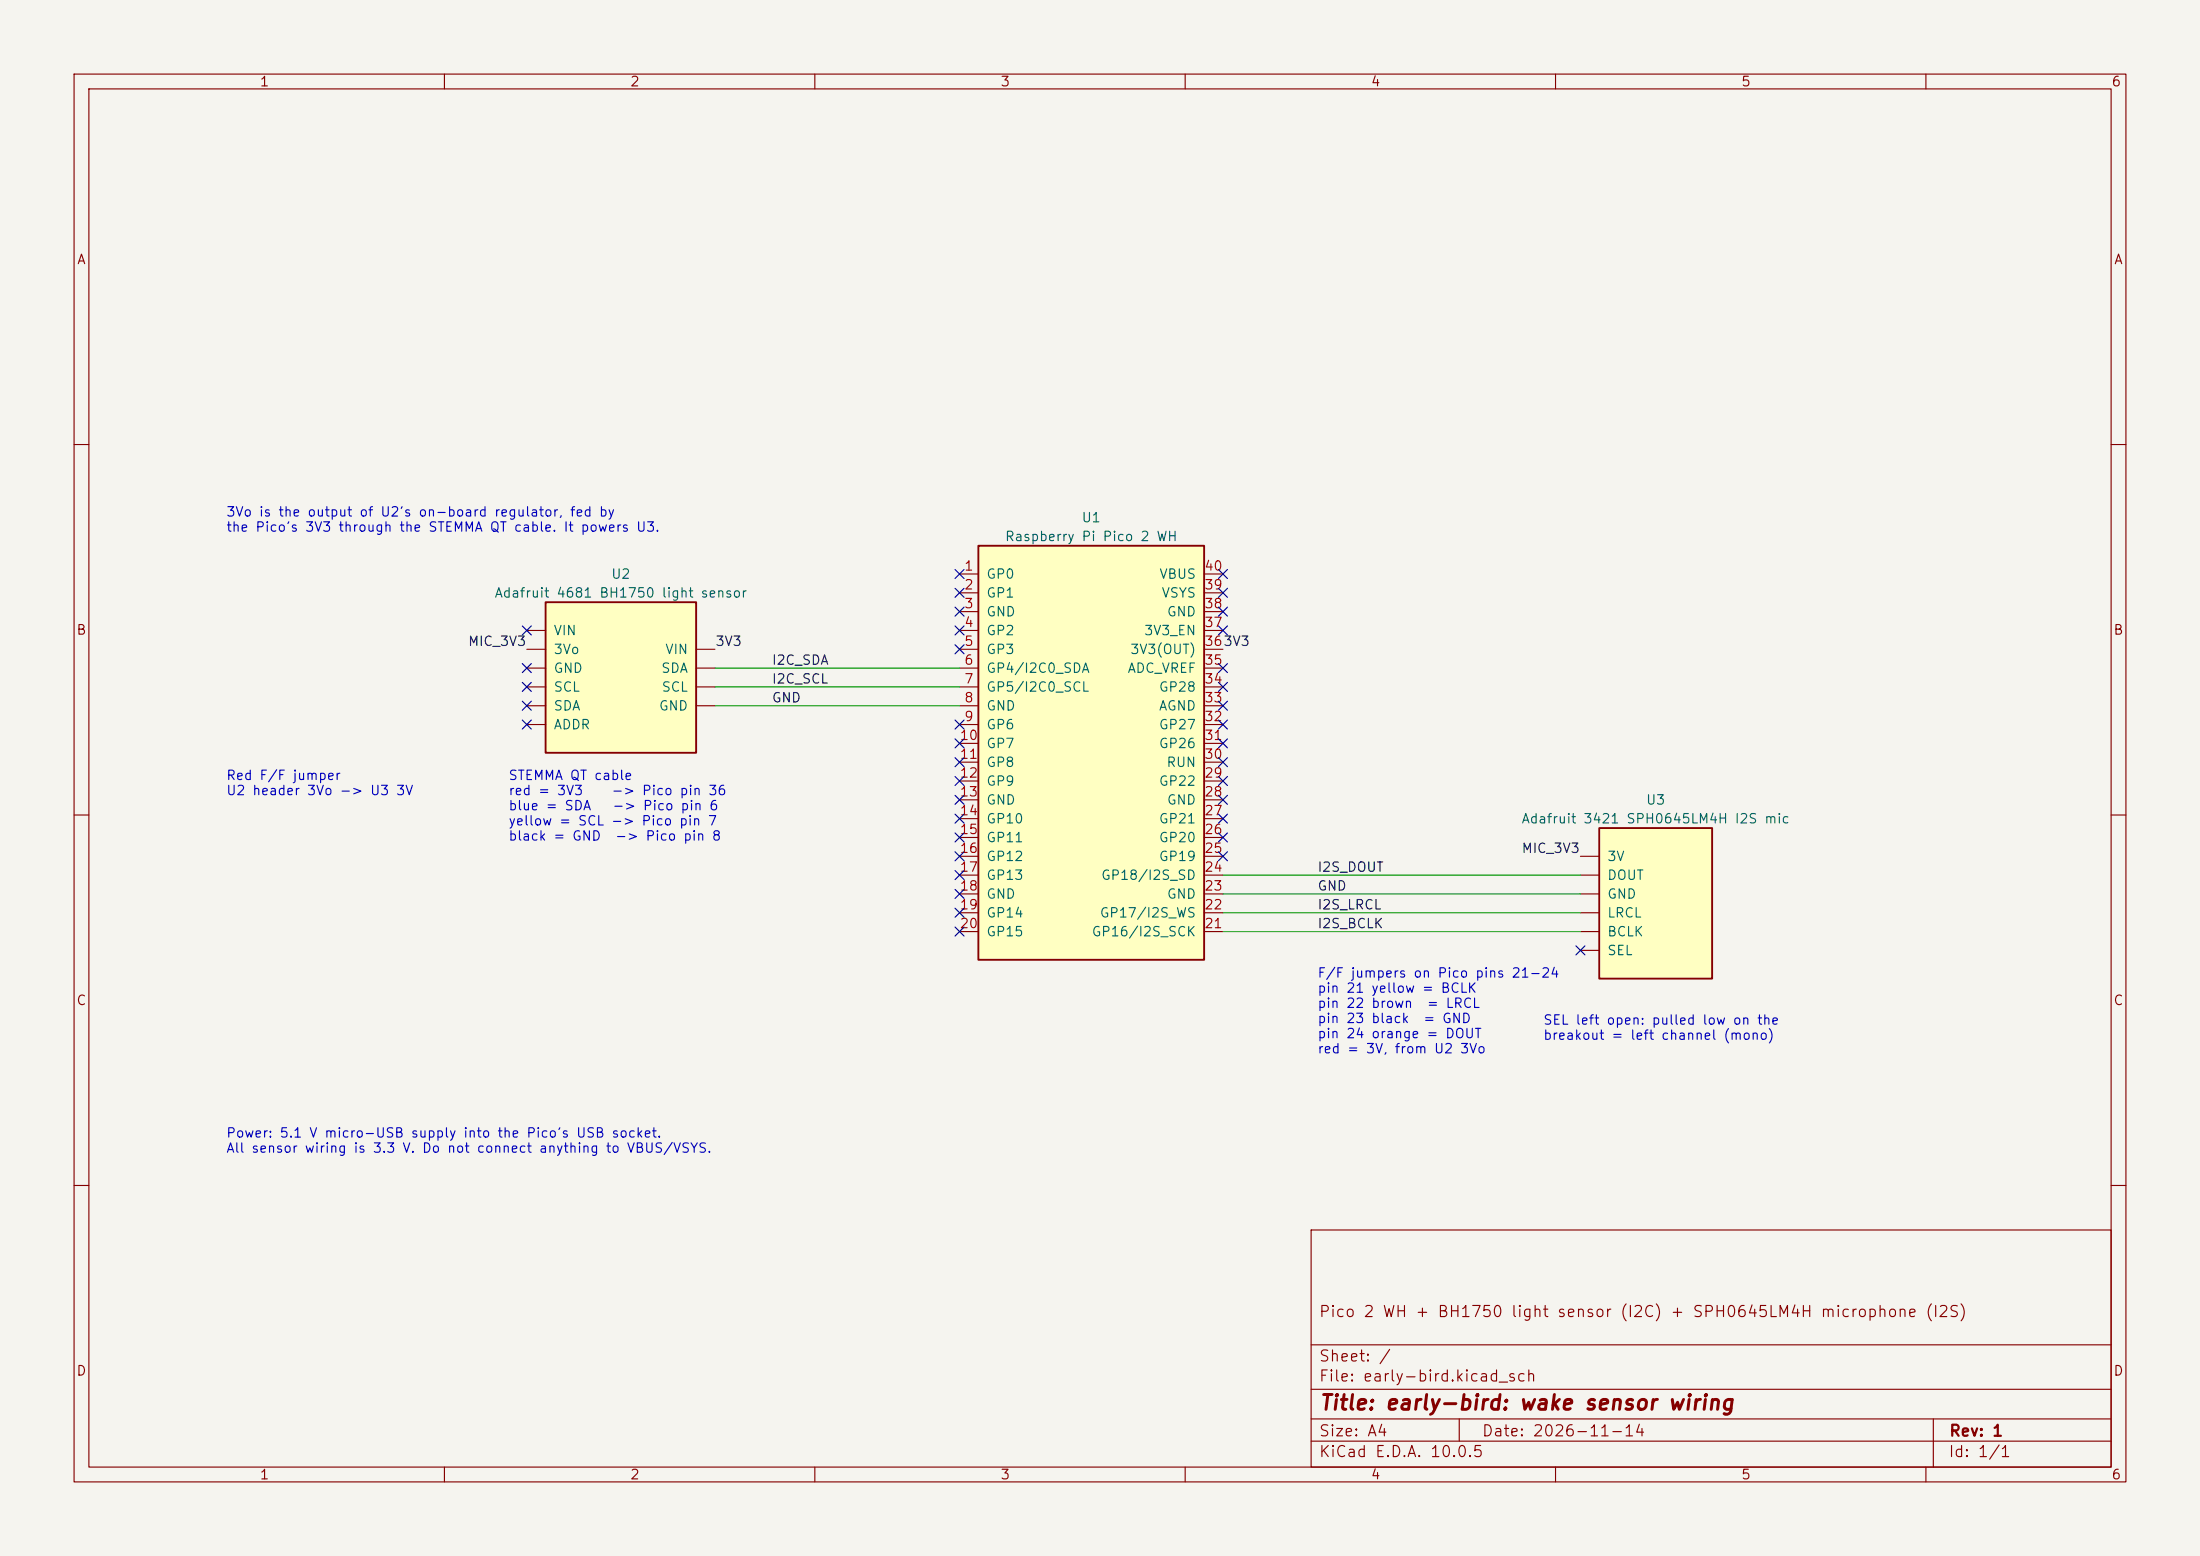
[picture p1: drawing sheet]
(kicad_sch (version 20231120) (generator "eeschema") (generator_version "8.0")
(paper "A4")
(title_block (title "early-bird: wake sensor wiring") (date "2026-11-14") (rev "1")
 (comment 1 "Pico 2 WH + BH1750 light sensor (I2C) + SPH0645LM4H microphone (I2S)"))
(lib_symbols
(symbol "early-bird:Pico2WH" (pin_names (offset 1.016)) (exclude_from_sim no) (in_bom yes) (on_board yes)
(property "Reference" "U" (at 0 29.21 0) (effects (font (size 1.27 1.27))))
(property "Value" "Pico2WH" (at 0 -29.21 0) (effects (font (size 1.27 1.27))))
(property "Footprint" "" (at 0 0 0) (effects (font (size 1.27 1.27)) (hide yes)))
(property "Datasheet" "" (at 0 0 0) (effects (font (size 1.27 1.27)) (hide yes)))
(property "Description" "Raspberry Pi Pico 2 WH (RP2350 + CYW43439), SC1634" (at 0 0 0) (effects (font (size 1.27 1.27)) (hide yes)))
(symbol "Pico2WH_0_1" (rectangle (start -15.24 27.94) (end 15.24 -27.94) (stroke (width 0.254) (type default)) (fill (type background))))
(symbol "Pico2WH_1_1"
(pin passive line (at -17.78 24.13 0) (length 2.54) (name "GP0" (effects (font (size 1.27 1.27)))) (number "1" (effects (font (size 1.27 1.27)))))
(pin passive line (at 17.78 24.13 180) (length 2.54) (name "VBUS" (effects (font (size 1.27 1.27)))) (number "40" (effects (font (size 1.27 1.27)))))
(pin passive line (at -17.78 21.59 0) (length 2.54) (name "GP1" (effects (font (size 1.27 1.27)))) (number "2" (effects (font (size 1.27 1.27)))))
(pin passive line (at 17.78 21.59 180) (length 2.54) (name "VSYS" (effects (font (size 1.27 1.27)))) (number "39" (effects (font (size 1.27 1.27)))))
(pin passive line (at -17.78 19.05 0) (length 2.54) (name "GND" (effects (font (size 1.27 1.27)))) (number "3" (effects (font (size 1.27 1.27)))))
(pin passive line (at 17.78 19.05 180) (length 2.54) (name "GND" (effects (font (size 1.27 1.27)))) (number "38" (effects (font (size 1.27 1.27)))))
(pin passive line (at -17.78 16.51 0) (length 2.54) (name "GP2" (effects (font (size 1.27 1.27)))) (number "4" (effects (font (size 1.27 1.27)))))
(pin passive line (at 17.78 16.51 180) (length 2.54) (name "3V3_EN" (effects (font (size 1.27 1.27)))) (number "37" (effects (font (size 1.27 1.27)))))
(pin passive line (at -17.78 13.97 0) (length 2.54) (name "GP3" (effects (font (size 1.27 1.27)))) (number "5" (effects (font (size 1.27 1.27)))))
(pin passive line (at 17.78 13.97 180) (length 2.54) (name "3V3(OUT)" (effects (font (size 1.27 1.27)))) (number "36" (effects (font (size 1.27 1.27)))))
(pin passive line (at -17.78 11.43 0) (length 2.54) (name "GP4/I2C0_SDA" (effects (font (size 1.27 1.27)))) (number "6" (effects (font (size 1.27 1.27)))))
(pin passive line (at 17.78 11.43 180) (length 2.54) (name "ADC_VREF" (effects (font (size 1.27 1.27)))) (number "35" (effects (font (size 1.27 1.27)))))
(pin passive line (at -17.78 8.89 0) (length 2.54) (name "GP5/I2C0_SCL" (effects (font (size 1.27 1.27)))) (number "7" (effects (font (size 1.27 1.27)))))
(pin passive line (at 17.78 8.89 180) (length 2.54) (name "GP28" (effects (font (size 1.27 1.27)))) (number "34" (effects (font (size 1.27 1.27)))))
(pin passive line (at -17.78 6.35 0) (length 2.54) (name "GND" (effects (font (size 1.27 1.27)))) (number "8" (effects (font (size 1.27 1.27)))))
(pin passive line (at 17.78 6.35 180) (length 2.54) (name "AGND" (effects (font (size 1.27 1.27)))) (number "33" (effects (font (size 1.27 1.27)))))
(pin passive line (at -17.78 3.81 0) (length 2.54) (name "GP6" (effects (font (size 1.27 1.27)))) (number "9" (effects (font (size 1.27 1.27)))))
(pin passive line (at 17.78 3.81 180) (length 2.54) (name "GP27" (effects (font (size 1.27 1.27)))) (number "32" (effects (font (size 1.27 1.27)))))
(pin passive line (at -17.78 1.27 0) (length 2.54) (name "GP7" (effects (font (size 1.27 1.27)))) (number "10" (effects (font (size 1.27 1.27)))))
(pin passive line (at 17.78 1.27 180) (length 2.54) (name "GP26" (effects (font (size 1.27 1.27)))) (number "31" (effects (font (size 1.27 1.27)))))
(pin passive line (at -17.78 -1.27 0) (length 2.54) (name "GP8" (effects (font (size 1.27 1.27)))) (number "11" (effects (font (size 1.27 1.27)))))
(pin passive line (at 17.78 -1.27 180) (length 2.54) (name "RUN" (effects (font (size 1.27 1.27)))) (number "30" (effects (font (size 1.27 1.27)))))
(pin passive line (at -17.78 -3.81 0) (length 2.54) (name "GP9" (effects (font (size 1.27 1.27)))) (number "12" (effects (font (size 1.27 1.27)))))
(pin passive line (at 17.78 -3.81 180) (length 2.54) (name "GP22" (effects (font (size 1.27 1.27)))) (number "29" (effects (font (size 1.27 1.27)))))
(pin passive line (at -17.78 -6.35 0) (length 2.54) (name "GND" (effects (font (size 1.27 1.27)))) (number "13" (effects (font (size 1.27 1.27)))))
(pin passive line (at 17.78 -6.35 180) (length 2.54) (name "GND" (effects (font (size 1.27 1.27)))) (number "28" (effects (font (size 1.27 1.27)))))
(pin passive line (at -17.78 -8.89 0) (length 2.54) (name "GP10" (effects (font (size 1.27 1.27)))) (number "14" (effects (font (size 1.27 1.27)))))
(pin passive line (at 17.78 -8.89 180) (length 2.54) (name "GP21" (effects (font (size 1.27 1.27)))) (number "27" (effects (font (size 1.27 1.27)))))
(pin passive line (at -17.78 -11.43 0) (length 2.54) (name "GP11" (effects (font (size 1.27 1.27)))) (number "15" (effects (font (size 1.27 1.27)))))
(pin passive line (at 17.78 -11.43 180) (length 2.54) (name "GP20" (effects (font (size 1.27 1.27)))) (number "26" (effects (font (size 1.27 1.27)))))
(pin passive line (at -17.78 -13.97 0) (length 2.54) (name "GP12" (effects (font (size 1.27 1.27)))) (number "16" (effects (font (size 1.27 1.27)))))
(pin passive line (at 17.78 -13.97 180) (length 2.54) (name "GP19" (effects (font (size 1.27 1.27)))) (number "25" (effects (font (size 1.27 1.27)))))
(pin passive line (at -17.78 -16.51 0) (length 2.54) (name "GP13" (effects (font (size 1.27 1.27)))) (number "17" (effects (font (size 1.27 1.27)))))
(pin passive line (at 17.78 -16.51 180) (length 2.54) (name "GP18/I2S_SD" (effects (font (size 1.27 1.27)))) (number "24" (effects (font (size 1.27 1.27)))))
(pin passive line (at -17.78 -19.05 0) (length 2.54) (name "GND" (effects (font (size 1.27 1.27)))) (number "18" (effects (font (size 1.27 1.27)))))
(pin passive line (at 17.78 -19.05 180) (length 2.54) (name "GND" (effects (font (size 1.27 1.27)))) (number "23" (effects (font (size 1.27 1.27)))))
(pin passive line (at -17.78 -21.59 0) (length 2.54) (name "GP14" (effects (font (size 1.27 1.27)))) (number "19" (effects (font (size 1.27 1.27)))))
(pin passive line (at 17.78 -21.59 180) (length 2.54) (name "GP17/I2S_WS" (effects (font (size 1.27 1.27)))) (number "22" (effects (font (size 1.27 1.27)))))
(pin passive line (at -17.78 -24.13 0) (length 2.54) (name "GP15" (effects (font (size 1.27 1.27)))) (number "20" (effects (font (size 1.27 1.27)))))
(pin passive line (at 17.78 -24.13 180) (length 2.54) (name "GP16/I2S_SCK" (effects (font (size 1.27 1.27)))) (number "21" (effects (font (size 1.27 1.27)))))))
(symbol "early-bird:BH1750_STEMMA_QT" (pin_numbers hide) (pin_names (offset 1.016)) (exclude_from_sim no) (in_bom yes) (on_board yes)
(property "Reference" "U" (at 0 11.43 0) (effects (font (size 1.27 1.27))))
(property "Value" "BH1750_STEMMA_QT" (at 0 -11.43 0) (effects (font (size 1.27 1.27))))
(property "Footprint" "" (at 0 0 0) (effects (font (size 1.27 1.27)) (hide yes)))
(property "Datasheet" "" (at 0 0 0) (effects (font (size 1.27 1.27)) (hide yes)))
(property "Description" "Adafruit 4681 BH1750 light sensor breakout, STEMMA QT port (right) and pin header (left)" (at 0 0 0) (effects (font (size 1.27 1.27)) (hide yes)))
(symbol "BH1750_STEMMA_QT_0_1" (rectangle (start -10.16 10.16) (end 10.16 -10.16) (stroke (width 0.254) (type default)) (fill (type background))))
(symbol "BH1750_STEMMA_QT_1_1"
(pin passive line (at 12.7 3.81 180) (length 2.54) (name "VIN" (effects (font (size 1.27 1.27)))) (number "A1" (effects (font (size 1.27 1.27)))))
(pin passive line (at 12.7 1.27 180) (length 2.54) (name "SDA" (effects (font (size 1.27 1.27)))) (number "A2" (effects (font (size 1.27 1.27)))))
(pin passive line (at 12.7 -1.27 180) (length 2.54) (name "SCL" (effects (font (size 1.27 1.27)))) (number "A3" (effects (font (size 1.27 1.27)))))
(pin passive line (at 12.7 -3.81 180) (length 2.54) (name "GND" (effects (font (size 1.27 1.27)))) (number "A4" (effects (font (size 1.27 1.27)))))
(pin passive line (at -12.7 6.35 0) (length 2.54) (name "VIN" (effects (font (size 1.27 1.27)))) (number "H1" (effects (font (size 1.27 1.27)))))
(pin passive line (at -12.7 3.81 0) (length 2.54) (name "3Vo" (effects (font (size 1.27 1.27)))) (number "H2" (effects (font (size 1.27 1.27)))))
(pin passive line (at -12.7 1.27 0) (length 2.54) (name "GND" (effects (font (size 1.27 1.27)))) (number "H3" (effects (font (size 1.27 1.27)))))
(pin passive line (at -12.7 -1.27 0) (length 2.54) (name "SCL" (effects (font (size 1.27 1.27)))) (number "H4" (effects (font (size 1.27 1.27)))))
(pin passive line (at -12.7 -3.81 0) (length 2.54) (name "SDA" (effects (font (size 1.27 1.27)))) (number "H5" (effects (font (size 1.27 1.27)))))
(pin passive line (at -12.7 -6.35 0) (length 2.54) (name "ADDR" (effects (font (size 1.27 1.27)))) (number "H6" (effects (font (size 1.27 1.27)))))))
(symbol "early-bird:SPH0645_I2S_Mic" (pin_numbers hide) (pin_names (offset 1.016)) (exclude_from_sim no) (in_bom yes) (on_board yes)
(property "Reference" "U" (at 0 11.43 0) (effects (font (size 1.27 1.27))))
(property "Value" "SPH0645_I2S_Mic" (at 0 -11.43 0) (effects (font (size 1.27 1.27))))
(property "Footprint" "" (at 0 0 0) (effects (font (size 1.27 1.27)) (hide yes)))
(property "Datasheet" "" (at 0 0 0) (effects (font (size 1.27 1.27)) (hide yes)))
(property "Description" "Adafruit 3421 SPH0645LM4H I2S MEMS microphone breakout" (at 0 0 0) (effects (font (size 1.27 1.27)) (hide yes)))
(symbol "SPH0645_I2S_Mic_0_1" (rectangle (start -7.62 10.16) (end 7.62 -10.16) (stroke (width 0.254) (type default)) (fill (type background))))
(symbol "SPH0645_I2S_Mic_1_1"
(pin passive line (at -10.16 6.35 0) (length 2.54) (name "3V" (effects (font (size 1.27 1.27)))) (number "1" (effects (font (size 1.27 1.27)))))
(pin passive line (at -10.16 3.81 0) (length 2.54) (name "DOUT" (effects (font (size 1.27 1.27)))) (number "2" (effects (font (size 1.27 1.27)))))
(pin passive line (at -10.16 1.27 0) (length 2.54) (name "GND" (effects (font (size 1.27 1.27)))) (number "3" (effects (font (size 1.27 1.27)))))
(pin passive line (at -10.16 -1.27 0) (length 2.54) (name "LRCL" (effects (font (size 1.27 1.27)))) (number "4" (effects (font (size 1.27 1.27)))))
(pin passive line (at -10.16 -3.81 0) (length 2.54) (name "BCLK" (effects (font (size 1.27 1.27)))) (number "5" (effects (font (size 1.27 1.27)))))
(pin passive line (at -10.16 -6.35 0) (length 2.54) (name "SEL" (effects (font (size 1.27 1.27)))) (number "6" (effects (font (size 1.27 1.27))))))))
(symbol (lib_id "early-bird:Pico2WH") (at 147.32 101.6 0) (unit 1) (exclude_from_sim no) (in_bom yes) (on_board yes) (dnp no)
(property "Reference" "U1" (at 147.32 69.85 0) (effects (font (size 1.27 1.27))))
(property "Value" "Raspberry Pi Pico 2 WH" (at 147.32 72.39 0) (effects (font (size 1.27 1.27))))
(property "Footprint" "" (at 147.32 101.6 0) (effects (font (size 1.27 1.27)) (hide yes)))
(property "Datasheet" "" (at 147.32 101.6 0) (effects (font (size 1.27 1.27)) (hide yes)))
(property "Description" "Raspberry Pi Pico 2 WH (RP2350 + CYW43439), SC1634" (at 147.32 101.6 0) (effects (font (size 1.27 1.27)) (hide yes)))
(pin "1")
(pin "40")
(pin "2")
(pin "39")
(pin "3")
(pin "38")
(pin "4")
(pin "37")
(pin "5")
(pin "36")
(pin "6")
(pin "35")
(pin "7")
(pin "34")
(pin "8")
(pin "33")
(pin "9")
(pin "32")
(pin "10")
(pin "31")
(pin "11")
(pin "30")
(pin "12")
(pin "29")
(pin "13")
(pin "28")
(pin "14")
(pin "27")
(pin "15")
(pin "26")
(pin "16")
(pin "25")
(pin "17")
(pin "24")
(pin "18")
(pin "23")
(pin "19")
(pin "22")
(pin "20")
(pin "21"))
(symbol (lib_id "early-bird:BH1750_STEMMA_QT") (at 83.82 91.44 0) (unit 1) (exclude_from_sim no) (in_bom yes) (on_board yes) (dnp no)
(property "Reference" "U2" (at 83.82 77.47 0) (effects (font (size 1.27 1.27))))
(property "Value" "Adafruit 4681 BH1750 light sensor" (at 83.82 80.01 0) (effects (font (size 1.27 1.27))))
(property "Footprint" "" (at 83.82 91.44 0) (effects (font (size 1.27 1.27)) (hide yes)))
(property "Datasheet" "" (at 83.82 91.44 0) (effects (font (size 1.27 1.27)) (hide yes)))
(property "Description" "Adafruit 4681 BH1750 light sensor breakout, STEMMA QT port (right) and pin header (left)" (at 83.82 91.44 0) (effects (font (size 1.27 1.27)) (hide yes)))
(pin "A1")
(pin "A2")
(pin "A3")
(pin "A4")
(pin "H1")
(pin "H2")
(pin "H3")
(pin "H4")
(pin "H5")
(pin "H6"))
(symbol (lib_id "early-bird:SPH0645_I2S_Mic") (at 223.52 121.92 0) (unit 1) (exclude_from_sim no) (in_bom yes) (on_board yes) (dnp no)
(property "Reference" "U3" (at 223.52 107.95 0) (effects (font (size 1.27 1.27))))
(property "Value" "Adafruit 3421 SPH0645LM4H I2S mic" (at 223.52 110.49 0) (effects (font (size 1.27 1.27))))
(property "Footprint" "" (at 223.52 121.92 0) (effects (font (size 1.27 1.27)) (hide yes)))
(property "Datasheet" "" (at 223.52 121.92 0) (effects (font (size 1.27 1.27)) (hide yes)))
(property "Description" "Adafruit 3421 SPH0645LM4H I2S MEMS microphone breakout" (at 223.52 121.92 0) (effects (font (size 1.27 1.27)) (hide yes)))
(pin "1")
(pin "2")
(pin "3")
(pin "4")
(pin "5")
(pin "6"))
(wire (pts (xy 96.52 90.17) (xy 129.54 90.17)) (stroke (width 0) (type default)))
(label "I2C_SDA" (at 104.14 90.17 0) (effects (font (size 1.27 1.27)) (justify left bottom)))
(wire (pts (xy 96.52 92.71) (xy 129.54 92.71)) (stroke (width 0) (type default)))
(label "I2C_SCL" (at 104.14 92.71 0) (effects (font (size 1.27 1.27)) (justify left bottom)))
(wire (pts (xy 96.52 95.25) (xy 129.54 95.25)) (stroke (width 0) (type default)))
(label "GND" (at 104.14 95.25 0) (effects (font (size 1.27 1.27)) (justify left bottom)))
(wire (pts (xy 165.1 118.11) (xy 213.36 118.11)) (stroke (width 0) (type default)))
(label "I2S_DOUT" (at 177.8 118.11 0) (effects (font (size 1.27 1.27)) (justify left bottom)))
(wire (pts (xy 165.1 120.65) (xy 213.36 120.65)) (stroke (width 0) (type default)))
(label "GND" (at 177.8 120.65 0) (effects (font (size 1.27 1.27)) (justify left bottom)))
(wire (pts (xy 165.1 123.19) (xy 213.36 123.19)) (stroke (width 0) (type default)))
(label "I2S_LRCL" (at 177.8 123.19 0) (effects (font (size 1.27 1.27)) (justify left bottom)))
(wire (pts (xy 165.1 125.73) (xy 213.36 125.73)) (stroke (width 0) (type default)))
(label "I2S_BCLK" (at 177.8 125.73 0) (effects (font (size 1.27 1.27)) (justify left bottom)))
(label "3V3" (at 165.1 87.63 0) (effects (font (size 1.27 1.27)) (justify left bottom)))
(label "3V3" (at 96.52 87.63 0) (effects (font (size 1.27 1.27)) (justify left bottom)))
(label "MIC_3V3" (at 71.12 87.63 180) (effects (font (size 1.27 1.27)) (justify right bottom)))
(label "MIC_3V3" (at 213.36 115.57 180) (effects (font (size 1.27 1.27)) (justify right bottom)))
(no_connect (at 129.54 77.47))
(no_connect (at 165.1 77.47))
(no_connect (at 129.54 80.01))
(no_connect (at 165.1 80.01))
(no_connect (at 129.54 82.55))
(no_connect (at 165.1 82.55))
(no_connect (at 129.54 85.09))
(no_connect (at 165.1 85.09))
(no_connect (at 129.54 87.63))
(no_connect (at 165.1 90.17))
(no_connect (at 165.1 92.71))
(no_connect (at 165.1 95.25))
(no_connect (at 129.54 97.79))
(no_connect (at 165.1 97.79))
(no_connect (at 129.54 100.33))
(no_connect (at 165.1 100.33))
(no_connect (at 129.54 102.87))
(no_connect (at 165.1 102.87))
(no_connect (at 129.54 105.41))
(no_connect (at 165.1 105.41))
(no_connect (at 129.54 107.95))
(no_connect (at 165.1 107.95))
(no_connect (at 129.54 110.49))
(no_connect (at 165.1 110.49))
(no_connect (at 129.54 113.03))
(no_connect (at 165.1 113.03))
(no_connect (at 129.54 115.57))
(no_connect (at 165.1 115.57))
(no_connect (at 129.54 118.11))
(no_connect (at 129.54 120.65))
(no_connect (at 129.54 123.19))
(no_connect (at 129.54 125.73))
(no_connect (at 71.12 85.09))
(no_connect (at 71.12 90.17))
(no_connect (at 71.12 92.71))
(no_connect (at 71.12 95.25))
(no_connect (at 71.12 97.79))
(no_connect (at 213.36 128.27))
(text "STEMMA QT cable\nred = 3V3    -> Pico pin 36\nblue = SDA   -> Pico pin 6\nyellow = SCL -> Pico pin 7\nblack = GND  -> Pico pin 8" (exclude_from_sim no) (at 68.58 104.14 0) (effects (font (size 1.27 1.27)) (justify left top)))
(text "Red F/F jumper\nU2 header 3Vo -> U3 3V" (exclude_from_sim no) (at 30.48 104.14 0) (effects (font (size 1.27 1.27)) (justify left top)))
(text "3Vo is the output of U2's on-board regulator, fed by\nthe Pico's 3V3 through the STEMMA QT cable. It powers U3." (exclude_from_sim no) (at 30.48 68.58 0) (effects (font (size 1.27 1.27)) (justify left top)))
(text "F/F jumpers on Pico pins 21-24\npin 21 yellow = BCLK\npin 22 brown  = LRCL\npin 23 black  = GND\npin 24 orange = DOUT\nred = 3V, from U2 3Vo" (exclude_from_sim no) (at 177.8 130.81 0) (effects (font (size 1.27 1.27)) (justify left top)))
(text "SEL left open: pulled low on the\nbreakout = left channel (mono)" (exclude_from_sim no) (at 208.28 137.16 0) (effects (font (size 1.27 1.27)) (justify left top)))
(text "Power: 5.1 V micro-USB supply into the Pico's USB socket.\nAll sensor wiring is 3.3 V. Do not connect anything to VBUS/VSYS." (exclude_from_sim no) (at 30.48 152.4 0) (effects (font (size 1.27 1.27)) (justify left top)))
(sheet_instances (path "" (page "1"))))
